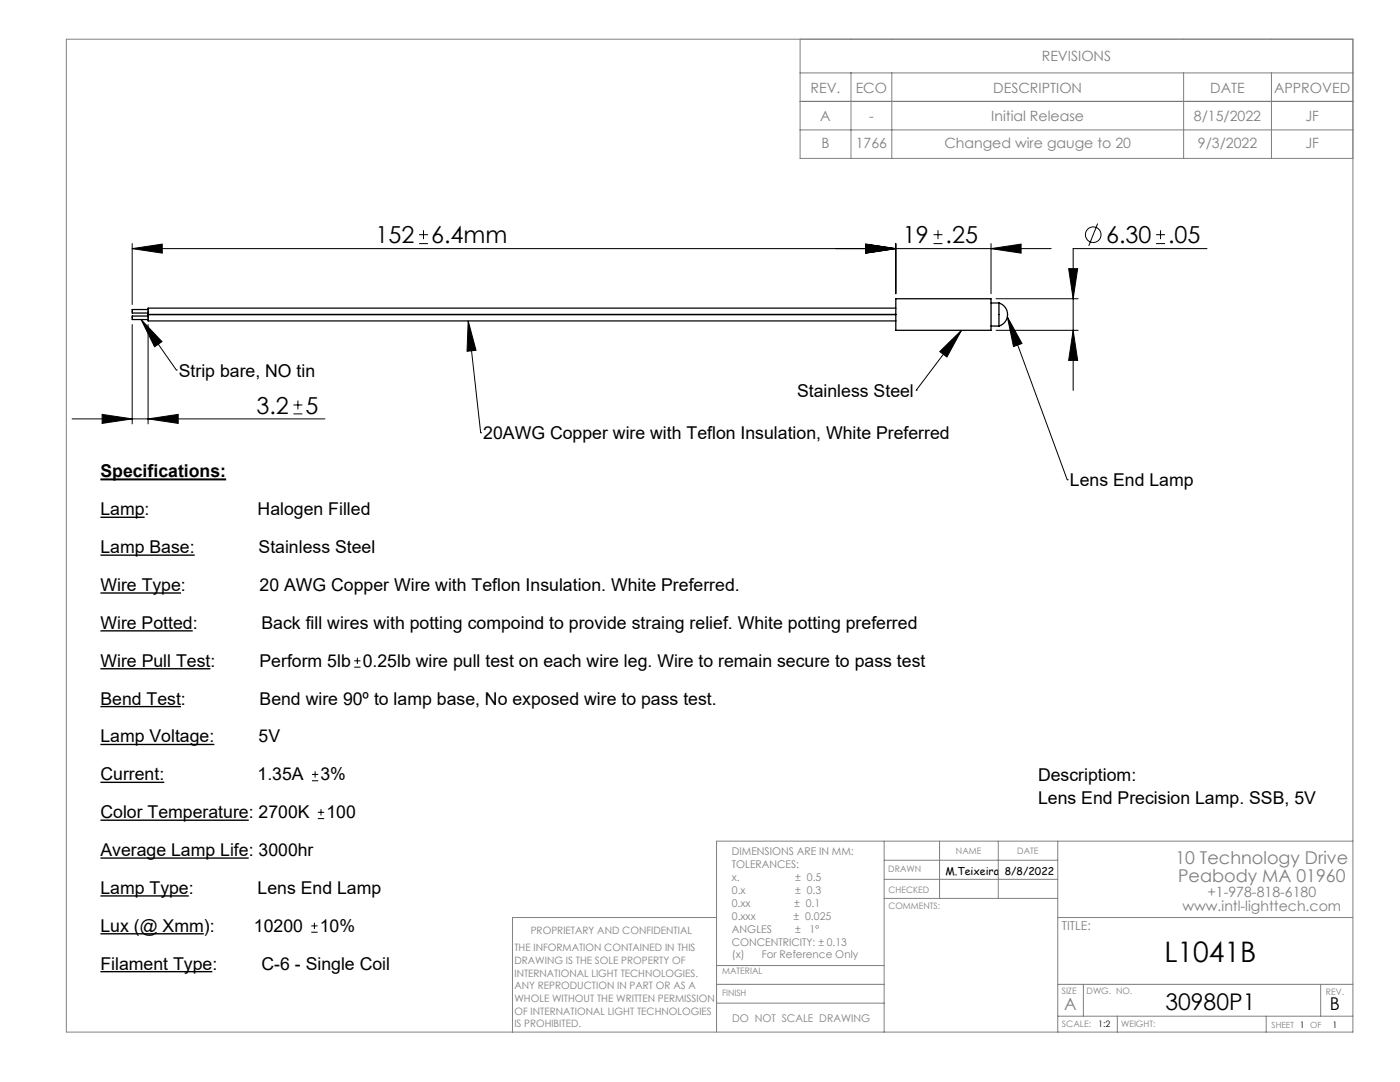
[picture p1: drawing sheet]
<svg xmlns="http://www.w3.org/2000/svg" width="279mm" height="216mm" viewBox="0 0 279 216" stroke-linecap="round" stroke-linejoin="round" font-family="sans-serif">
<g fill="none" stroke="#000" stroke-width=".2">
<path d="M159.7 20.2h110.3M26.4 49.6l6-.9v1.8zM26.4 48.6v12.2M26.4 49.6h183.4M83.6 48.6h1.8M83.6 46.8h1.8M84.5 45.9v1.8M172.8 48.7l6 .9-6 .9zM178.8 48.6v10M186.3 48.6h1.8M186.3 46.8h1.8M187.2 45.9v1.8"/>
<path d="M197.8 49.6l6-.9v1.8zM197.8 48.6v10M198.8 59.6h16.4M213.3 53.6h1.8l-.9 6zM219.1 44.6l-1.8 4.5M230.7 48.6h1.8M230.7 46.8h1.8M231.6 45.9v1.8M240.9 49.6h-26.7v28.3M26.4 64.8v19.8M28.2 63.8l4.1 4.4-1.4 1zM28.2 63.8l7 10"/>
<path d="M29.6 64.8v19.8M35.2 73.8h.1M59.5 79.9v1.8M93.4 64l1.6 5.9-1.8 .2zM93.4 64l2.5 22.4M182.9 77.9h.1M187.5 70.2l4.4-4.3-2.9 5.3zM191.9 65.9l-9 12M198.8 65.9h16.4M201 63.2l12 32.5M201 63.2l3 5.3-1.7 .7zM214.2 65.9l.9 6h-1.8z"/>
<path d="M14.4 83.6h50.4M20.4 82.7l6 .9-6 .9zM29.6 83.6l6-.9v1.8zM58.6 82.6h1.7M58.6 80.8h1.7M95.9 86.4h.1M213 95.7h.1M70.7 133.1h1.2M70.7 131.9h1.2M71.3 131.2v1.3M62.3 155.8h1.2M62.3 154.5h1.2"/>
<path d="M62.9 153.9v1.3M63.4 163.3h1.3M63.4 162.1h1.3M64.1 161.5v1.2M62.1 186h1.3M62.1 184.8h1.3M62.7 184.1v1.3"/>
<circle cx="218.2" cy="46.8" r="1.56"/>
</g>
<path d="M20 95.7h25.1" fill="none" stroke="#000" stroke-width=".39"/>
<g fill="none" stroke="#000" stroke-width=".28">
<path d="M20 103.2h8.9M20 110.8h18.9M20 118.3h16.1M20 125.9h18.5M20 133.4h22M20 141h16.1M20 148.6h22.8M20 156.1h12.8M20 163.7h29.6M20 171.2h29.6M20 178.8h17.7M20 186.3h20.7"/>
<path d="M20 193.9h22.4"/>
</g>
<g fill="none" stroke="#808080" stroke-width=".2">
<path d="M13.2 7.8h256.8v198.1h-256.8zM159.7 7.8v23.8h110.3M159.7 14.6h110.3M169.8 14.6v17M178 14.6v17M236.2 14.6v17M253.7 14.6v17M159.7 20.2h110.3M159.7 25.9h110.3M176.5 167.8v38.1M176.5 171.7h34.6M176.5 179.3h34.6"/>
<path d="M176.5 175.5h34.6M187.5 167.8v11.5M199.2 167.8v11.5M211.1 167.8v38.1M270 167.8h-127v38.1M143 196.4h33.5M143 183.1h-40.7v22.8M143 192.7h33.5M211.1 196.4h58.9M211.1 183.1h58.9M216.2 196.4v6.4M263.6 196.4v6.4"/>
<path d="M143 200.2h33.5M211.1 202.8h58.9M223 202.8v3.1M252.7 202.8v3.1"/>
</g>
<g fill="#000">
<path d="M172.8 48.7l6 .9-6 .9zM26.4 49.6l6-.9v1.8zM197.8 49.6l6-.9v1.8zM172.8 48.7l6 .9-6 .9z"/>
<path d="M213.3 53.6h1.8l-.9 6zM214.2 65.9l.9 6h-1.8zM20.4 82.7l6 .9-6 .9zM29.6 83.6l6-.9v1.8z"/>
<path d="M187.5 70.2l4.4-4.3-2.9 5.3zM93.4 64l1.6 5.9-1.8 .2zM28.2 63.8l4.1 4.4-1.4 1zM201 63.2l3 5.3-1.7 .7z"/>
</g>
<path d="M178.8 59.6h19v6.3h-19zM29.6 61.8h-3.2v.7h3.2M29.6 63.1h-3.2v.7h3.2M178.8 61.5h-149.2v1.2h149.2M178.8 62.8h-149.2v1.2h149.2M197.8 65.1h1.6M197.8 60.5h1.6M199.4 60.5a2.4 2.4 0 0 1 1.7 2.3 2.4 2.4 0 0 1-1.7 2.3M199.4 60.5v4.6" fill="none" stroke="#000" stroke-width=".25"/>
<text font-size="5.6" x="232.4" y="191.9">L1041B</text>
<g font-size="4.7">
<text x="74.9" y="48.5">152</text>
<text x="86" y="48.5">6.4mm</text>
<text x="180.2" y="48.5">19</text>
<text x="188.7" y="48.5">.25</text>
<text x="220.7" y="48.5">6.30</text>
<text x="233.1" y="48.5">.05</text>
<text x="51.2" y="82.5">3.2</text>
<text x="61" y="82.5">5</text>
</g>
<text font-size="4.6" x="232.6" y="201.6">30980P1</text>
<g font-size="3.5">
<text x="35.7" y="75.1">Strip bare, NO tin</text>
<text x="159.1" y="79.2">Stainless Steel</text>
<text x="96.4" y="87.7">20AWG Copper wire with Teflon Insulation, White Preferred</text>
<text x="20" y="95.3">Specifications:</text>
<text x="213.5" y="97">Lens End Lamp</text>
<text x="20" y="102.8">Lamp:</text>
<text x="51.4" y="102.8">Halogen Filled</text>
<text x="20" y="110.4">Lamp Base:</text>
<text x="51.6" y="110.4">Stainless Steel</text>
<text x="20" y="117.9">Wire Type:</text>
<text x="51.8" y="117.9">20 AWG Copper Wire with Teflon Insulation. White Preferred.</text>
<text x="20" y="125.5">Wire Potted:</text>
<text x="52.2" y="125.5">Back fill wires with potting compoind to provide straing relief. White potting preferred</text>
<text x="20" y="133">Wire Pull Test:</text>
<text x="51.8" y="133">Perform 5lb 0.25lb wire pull test on each wire leg. Wire to remain secure to pass test</text>
<text x="20" y="140.6">Bend Test:</text>
<text x="51.8" y="140.6">Bend wire 90º to lamp base, No exposed wire to pass test.</text>
<text x="20" y="148.2">Lamp Voltage:</text>
<text x="51.6" y="148.2">5V</text>
<text x="20" y="155.7">Current:</text>
<text x="51.4" y="155.7">1.35A</text>
<text x="64" y="155.7">3%</text>
<text x="207.2" y="155.9">Descriptiom:</text>
<text x="207.2" y="160.4">Lens End Precision Lamp. SSB, 5V</text>
<text x="20" y="163.3">Color Temperature: 2700K</text>
<text x="65.1" y="163.3">100</text>
<text x="20" y="170.8">Average Lamp Life: 3000hr</text>
<text x="20" y="178.4">Lamp Type:</text>
<text x="51.4" y="178.4">Lens End Lamp</text>
<text x="20" y="185.9">Lux (@ Xmm):</text>
<text x="50.7" y="185.9">10200</text>
<text x="63.8" y="185.9">10%</text>
<text x="20" y="193.5">Filament Type:</text>
<text x="52.2" y="193.5">C-6 - Single Coil</text>
<text x="265.4" y="201.5">B</text>
</g>
<g font-size="3.5" fill="#808080">
<text x="234.6" y="172.4">10 Technology Drive</text>
<text x="235.1" y="175.9">Peabody MA 01960</text>
</g>
<text font-size="3.4" fill="#808080" x="212.4" y="201.4">A</text>
<g font-size="2.8" fill="#808080">
<text x="207.9" y="12.3">REVISIONS</text>
<text x="161.8" y="18.5">REV.</text>
<text x="170.8" y="18.5">ECO</text>
<text x="198.2" y="18.5">DESCRIPTION</text>
<text x="241.5" y="18.5">DATE</text>
<text x="254.3" y="18.5">APPROVED</text>
<text x="163.7" y="24.2">A</text>
<text x="163.9" y="29.6">B</text>
<text x="170.8" y="29.6">1766</text>
<text x="173.4" y="24.2">-</text>
<text x="188.5" y="29.6">Changed wire gauge to 20</text>
<text x="197.8" y="24.2">Initial Release</text>
<text x="238.3" y="24.2">8/15/2022</text>
<text x="239.1" y="29.6">9/3/2022</text>
<text x="260.5" y="24.2">JF</text>
<text x="260.5" y="29.6">JF</text>
<text x="241" y="178.9">+1-978-818-6180</text>
<text x="236" y="181.7">www.intl-lighttech.com</text>
</g>
<text font-size="2.5" fill="#808080" x="211.9" y="185.5">TITLE:</text>
<g font-size="2.1" fill="#808080">
<text x="146.1" y="170.6">DIMENSIONS ARE IN MM:</text>
<text x="146.1" y="173.2">TOLERANCES:</text>
<text x="146.1" y="175.7">x.</text>
<text x="146.1" y="178.3">0.x</text>
<text x="158.7" y="178.3">± 0.3</text>
<text x="158.7" y="175.7">± 0.5</text>
<text x="146.1" y="180.9">0.xx</text>
<text x="146.1" y="183.5">0.xxx</text>
<text x="158.4" y="183.5">± 0.025</text>
<text x="158.5" y="180.9">± 0.1</text>
<text x="146.1" y="186.1">ANGLES</text>
<text x="146.1" y="188.7">CONCENTRICITY: ± 0.13</text>
<text x="146.1" y="191.3">(x)</text>
<text x="152" y="191.3">For Reference Only</text>
<text x="158.7" y="186.1">±</text>
<text x="161.5" y="186.1">1°</text>
<text x="146.1" y="203.8">DO NOT SCALE DRAWING</text>
</g>
<g font-size="2.1">
<text x="188.7" y="174.6">M.Teixeira</text>
<text x="200.5" y="174.6">8/8/2022</text>
</g>
<g font-size="2" fill="#808080">
<text x="102.7" y="189.9">THE INFORMATION CONTAINED IN THIS</text>
<text x="105.9" y="186.5">PROPRIETARY AND CONFIDENTIAL</text>
<text x="102.7" y="192.4">DRAWING IS THE SOLE PROPERTY OF</text>
<text x="102.7" y="194.9">INTERNATIONAL LIGHT TECHNOLOGIES.</text>
<text x="102.7" y="197.4">ANY REPRODUCTION IN PART OR AS A</text>
<text x="102.7" y="199.9">WHOLE WITHOUT THE WRITTEN PERMISSION</text>
<text x="102.7" y="202.5">OF INTERNATIONAL LIGHT TECHNOLOGIES</text>
<text x="102.7" y="205">IS PROHIBITED.</text>
</g>
<g font-size="1.8" fill="#808080">
<text x="190.8" y="170.3">NAME</text>
<text x="203" y="170.4">DATE</text>
<text x="177.3" y="174.1">DRAWN</text>
<text x="177.3" y="178.1">CHECKED</text>
<text x="177.3" y="181.3">COMMENTS:</text>
<text x="144.1" y="194.4">MATERIAL</text>
<text x="144.1" y="198.7">FINISH</text>
<text x="211.9" y="198.3">SIZE</text>
<text x="216.9" y="198.4">DWG. NO.</text>
<text x="264.6" y="198.5">REV.</text>
<text x="211.9" y="205">SCALE:</text>
<text x="223.7" y="205">WEIGHT:</text>
</g>
<g font-size="1.8">
<text x="219.2" y="205">1:2</text>
<text x="265.9" y="205.1">1</text>
</g>
<text font-size="1.7" fill="#808080" x="253.8" y="205">SHEET 1 OF</text>
</svg>
